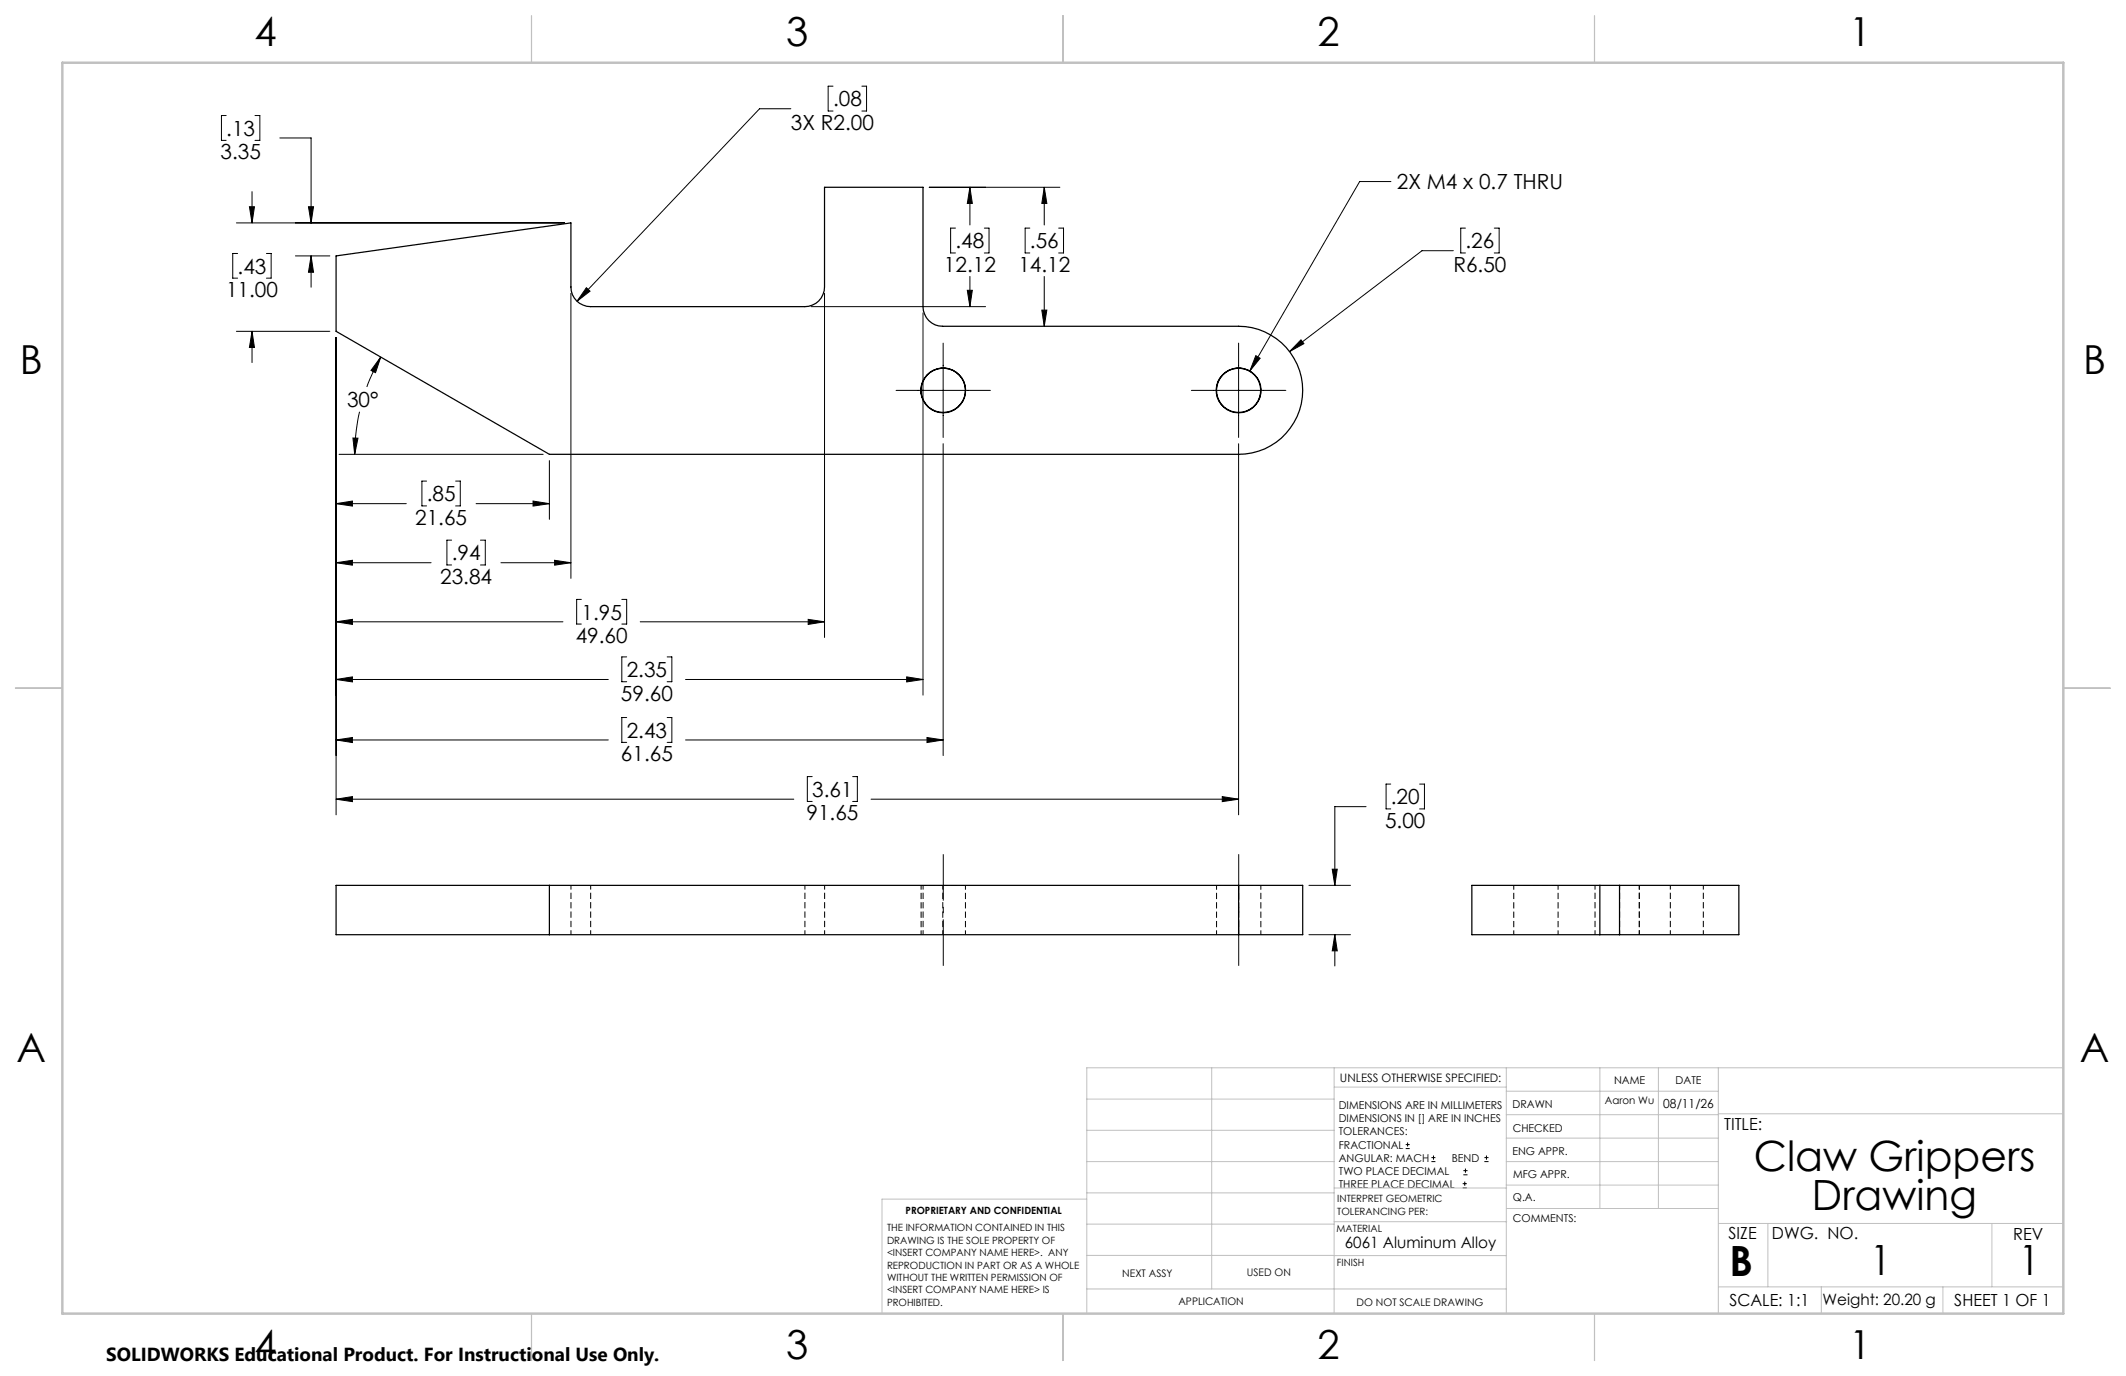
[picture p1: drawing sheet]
<svg xmlns="http://www.w3.org/2000/svg" width="432mm" height="279mm" viewBox="0 0 432 279" stroke-linecap="round" stroke-linejoin="round" font-family="sans-serif">
<g fill="none" stroke="#000" stroke-width=".2" stroke-dasharray="1.3 .6" stroke-dashoffset=".4" stroke-linecap="butt">
<path d="M116 179.8v10M163.5 179.8v10M187.1 179.8v10M187.5 179.8v10M247.1 179.8v10M251.6 179.8v10M307.5 179.8v10M324 179.8v10M329 179.8v10M333 179.8v10M339.3 179.8v10M120 189.8v-10"/>
<path d="M167.5 189.8v-10M191.5 189.8v-10M196.1 189.8v-10M256.1 189.8v-10M316.5 189.8v-10M333 189.8v-10M346 189.8v-10"/>
</g>
<path d="M187.1 179.8h4.5M191.6 179.8h4.5M247.1 179.8h4.5M251.6 179.8h4.5" fill="none" stroke="#000" stroke-width=".2" stroke-dasharray="1.3 .6" stroke-dashoffset=".3" stroke-linecap="butt"/>
<path d="M187 179.8h.1M247 179.8h.1M307.4 179.8h.1" fill="none" stroke="#000" stroke-width=".2" stroke-dasharray="1.3 .6" stroke-linecap="butt"/>
<g fill="none" stroke="#000" stroke-width=".25">
<path d="M68.3 52l47.7-6.7v13a4 4 0 0 0 3.9 4h43.6a4 4 0 0 0 4-4v-20.3h20v24.3a4 4 0 0 0 4 4h60.1a13 13 0 0 1 13 13 13 13 0 0 1-13 13h-140l-43.3-25zM111.6 179.8v10M251.6 179.8h13v10h-13M251.6 179.8h-183.3v10h183.3M251.6 179.8v10M324.9 179.8h-26v10h26M324.9 179.8h4M324.9 179.8v10M328.9 179.8h24.3v10h-24.3M328.9 179.8v10M324.9 189.8h4"/>
<circle cx="191.6" cy="79.3" r="4.5"/>
<circle cx="251.6" cy="79.3" r="4.5"/>
<circle cx="251.6" cy="79.3" r="4.6"/>
</g>
<path d="M307.5 179.8h9" fill="none" stroke="#000" stroke-width=".2" stroke-dasharray="1.3 .6" stroke-dashoffset="-.1" stroke-linecap="butt"/>
<g fill="none" stroke="#000" stroke-width=".2">
<path d="M169.2 17.5h-1v5h1M175 17.5h1v5h-1M45.9 23.5h-.9v5h.9M51.2 38.9v6.4M51.8 23.5h1v5h-1M56.8 28h6.4v17.3M160.6 22.1h-6.3l-37.1 39.1M188.7 38h26.6M197 38l.5 3.3h-1zM197 38v7.7M212.1 38l.5 3.3h-1zM212.1 38v7.7"/>
<path d="M282.5 36.9h-6.3l-22.3 38.4M48 45.3h66.7M48.3 51.5h-1v5h1M50.7 42h1l-.5 3.3zM54.1 51.5h1v5h-1M60 52h7M62.7 42h1l-.5 3.3zM63.2 52l.5 3.3h-1zM63.2 52v6.3M116 59.5v57.9M119.1 58.4l.7 .7-2.6 2.1zM167.5 59.5v69.9"/>
<path d="M194.1 46.3h-1v5.1h1M196.5 58.9h1l-.5 3.4zM197 56.1v6.2M199.9 46.3h1v5.1h-1M209.2 46.3h-1v5.1h1M212.1 56.1v10.2M215 46.3h1v5.1h-1M295.2 50.9h-6.4l-26.9 20.5M297.6 46.3h-.9v5.1h.9M303.5 46.3h1v5.1h-1M48 67.3h19M51.2 67.3l.5 3.3h-1z"/>
<path d="M51.2 67.3v6.3M68.3 68.5v97M77.3 72.5l-1 3.2-.9-.5zM77.3 72.5l-1.5 3-1.3 3.1M164.7 62.3h35.5M182 79.3h19.2M187.5 63.5v77.6M191.6 69.7v19.1M211.6 63h1l-.5 3.3zM242 79.3h19.2M251.6 69.7v19.1M255.1 72.2l.8 .5-2 2.6z"/>
<path d="M264.2 69l.6 .8-2.9 1.6zM68.9 92.3h41.4M71.7 88.9l1 .1-.7 3.3zM73 83.6a40.2 40.2 0 0 0-1 8.7M86.6 97.7h-.9v5h.9M92.5 97.7h1v5h-1M111.6 93.5v11.9M191.6 90.1v63.3M251.6 90.1v75.4M68.3 102.3l3.3-.6v1.1zM68.3 114.3l3.3-.5v1zM68.3 102.3h14.2"/>
<path d="M68.3 114.3h19.3M91.7 109.7h-.9v5h.9M96.7 102.3h14.9M97.6 109.7h1v5h-1M101.7 114.3h14.3M108.3 101.7l3.3 .6-3.3 .5zM112.6 113.8l3.4 .5-3.4 .5zM68.3 126.3l3.3-.5v1zM68.3 138l3.3-.6v1.1zM68.3 126.3h46M68.3 138h55.2M118.1 121.7h-1v5h1"/>
<path d="M126.3 121.7h1v5h-1M127.3 133.4h-1v5h1M130 126.3h37.5M135.5 133.4h1v5h-1M139.2 138h48.3M164.1 125.8l3.4 .5-3.4 .5zM184.1 137.4l3.4 .6-3.4 .5zM68.3 150.2l3.3-.4v1zM68.3 150.2h55.2M127.3 145.7h-1v5h1M135.5 145.7h1v5h-1M139.2 150.2h52.4"/>
<path d="M165 157.7h-1v5h1M173.2 157.7h.9v5h-.9M188.3 149.8l3.3 .4-3.3 .6zM282.5 159.2h-1v5.1h1M288.3 159.2h1v5.1h-1M68.3 162.3l3.3-.6v1.1zM68.3 162.3h92.9M176.9 162.3h74.7M248.2 161.7l3.4 .6-3.4 .5zM265.9 179.8h8.4M270.6 176.5h1l-.5 3.3zM277.5 163.8h-6.4v16"/>
<path d="M265.9 189.8h8.4M271.1 189.8l.5 3.3h-1zM271.1 189.8v6.3M285.5 233.2h.8M285.5 232.4h.8M285.9 232v.8M290.7 235.9h.8M290.7 235.1h.8M291.1 234.6v.9M297.2 238.5h.9M297.2 237.7h.9M297.5 239.9v.9"/>
<path d="M297.6 237.3v.8M301.5 235.9h.8M301.5 235.1h.8M301.9 234.6v.9M297.1 241.2h.8M297.1 240.3h.8"/>
</g>
<path d="M191.6 196.1v-22.6M251.6 196.1v-22.6" fill="none" stroke="#000" stroke-width=".2" stroke-dasharray="15.2 1.3 1.3 1.3" stroke-dashoffset="5.8" stroke-linecap="butt"/>
<g fill="none" stroke="#c0c0c0" stroke-width=".2">
<path d="M246.1 216.8v44.9M271 216.8v49.9M305.9 216.8v49.9M324.9 216.8v28.6M336.8 216.8v28.6M349 216.8v49.9M419.1 216.8h-198.4v49.9M220.7 235.9h50.3M220.7 229.5h50.3M220.7 223.2h50.3M271 220.7h34.9M305.9 231.1h43.1"/>
<path d="M305.9 226.3h43.1M305.9 221.6h43.1M305.9 235.9h43.1M349 226.2h70.1M220.7 248.6h50.3M220.7 242.2h50.3M220.7 254.9h50.3M220.7 243.5h-41.6v23.2M271 255h34.9M271 248.1h35M271 241.2h35M305.9 240.6h43.1"/>
<path d="M306 245.4h43M349 248.4h70.1M359.1 248.4v12.9M404.6 248.4v12.9M220.7 261.7h85.2M349 261.3h70.1M369.9 261.3v5.4M394.6 261.3v5.4"/>
</g>
<path d="M107.9 3.2v9.5M215.9 3.2v9.5M323.8 3.2v9.5M3.1 139.7h9.6M419.1 139.7h9.5M107.9 266.7v9.6M215.9 266.7v9.6M323.8 266.7v9.6" fill="none" stroke="#c0c0c0" stroke-width=".25"/>
<path d="M12.7 12.7h406.4v254h-406.4z" fill="none" stroke="#c0c0c0" stroke-width=".5"/>
<path d="M271.1 189.8l.5 3.3h-1zM270.6 176.5h1l-.5 3.3zM77.3 72.5l-1 3.2-.9-.5zM71.7 88.9l1 .1-.7 3.3zM264.2 69l-2.3 2.4 2.9-1.6zM255.1 72.2l-1.2 3.1 2-2.6zM68.3 102.3l3.3-.6v1.1zM108.3 101.7l3.3 .6-3.3 .5zM68.3 114.3l3.3-.5v1zM112.6 113.8l3.4 .5-3.4 .5zM68.3 126.3l3.3-.5v1zM164.1 125.8l3.4 .5-3.4 .5zM68.3 138l3.3-.6v1.1zM184.1 137.4l3.4 .6-3.4 .5zM68.3 162.3l3.3-.6v1.1zM248.2 161.7l3.4 .6-3.4 .5zM68.3 150.2l3.3-.4v1zM188.3 149.8l3.3 .4-3.3 .6zM212.1 38l.5 3.3h-1zM211.6 63h1l-.5 3.3zM197 38l.5 3.3h-1zM196.5 58.9h1l-.5 3.4zM63.2 52l.5 3.3h-1zM62.7 42h1l-.5 3.3zM51.2 67.3l.5 3.3h-1zM50.7 42h1l-.5 3.3zM119.1 58.4l.7 .7-2.6 2.1z" fill="#000"/>
<g font-size="8.5">
<text x="356.2" y="237.7">Claw Grippers</text>
<text x="368" y="245.8">Drawing</text>
<text x="351.3" y="259">B</text>
<text x="379.9" y="258.9">1</text>
<text x="410" y="258.9">1</text>
</g>
<g font-size="8.1">
<text x="51.7" y="9.3">4</text>
<text x="159.7" y="9.3">3</text>
<text x="267.6" y="9.3">2</text>
<text x="375.6" y="9.3">1</text>
<text x="4" y="76">B</text>
<text x="423.1" y="76">B</text>
<text x="3.3" y="215.7">A</text>
<text x="422.4" y="215.7">A</text>
<text x="51.7" y="276">4</text>
<text x="159.7" y="276">3</text>
<text x="267.6" y="276">2</text>
<text x="375.6" y="276">1</text>
</g>
<g font-size="4.2">
<text x="169.2" y="21.6">.08</text>
<text x="46" y="27.6">.13</text>
<text x="160.6" y="26.3">3X R2.00</text>
<text x="44.8" y="32.3">3.35</text>
<text x="283.7" y="38.5">2X M4 x 0.7 THRU</text>
<text x="194.1" y="50.4">.48</text>
<text x="209.2" y="50.4">.56</text>
<text x="297.7" y="50.4">.26</text>
<text x="48.3" y="55.6">.43</text>
<text x="191.7" y="55.2">12.12</text>
<text x="206.8" y="55.2">14.12</text>
<text x="295.2" y="55.2">R6.50</text>
<text x="45.9" y="60.3">11.00</text>
<text x="70.5" y="82.7">30°</text>
<text x="86.7" y="101.8">.85</text>
<text x="84.3" y="106.5">21.65</text>
<text x="91.7" y="113.8">.94</text>
<text x="89.4" y="118.5">23.84</text>
<text x="118.1" y="125.8">1.95</text>
<text x="116.9" y="130.5">49.60</text>
<text x="127.3" y="137.5">2.35</text>
<text x="126.1" y="142.2">59.60</text>
<text x="127.3" y="149.8">2.43</text>
<text x="126.1" y="154.5">61.65</text>
<text x="165" y="161.8">3.61</text>
<text x="163.8" y="166.5">91.65</text>
<text x="282.5" y="163.3">.20</text>
<text x="281.3" y="168.1">5.00</text>
</g>
<text font-size="3.8" x="21.6" y="276.3">SOLIDWORKS Educational Product. For Instructional Use Only.</text>
<g font-size="3.4">
<text x="350.2" y="229.5">TITLE:</text>
<text x="351.1" y="251.6">SIZE</text>
<text x="359.9" y="251.6">DWG. NO.</text>
<text x="408.9" y="251.7">REV</text>
<text x="351.2" y="265.2">SCALE: 1:1</text>
<text x="396.9" y="265.2">SHEET 1 OF 1</text>
</g>
<g font-size="3.2">
<text x="273.1" y="253.3">6061 Aluminum Alloy</text>
<text x="370.1" y="264.9">Weight: 20.20 g</text>
</g>
<text font-size="2.5" x="337.8" y="224.9">08/11/26</text>
<text font-size="2.4" x="272.2" y="219.7">UNLESS OTHERWISE SPECIFIED:</text>
<g font-size="2.2">
<text x="327.8" y="220.1">NAME</text>
<text x="340.3" y="220.2">DATE</text>
<text x="271.9" y="225.3">DIMENSIONS ARE IN MILLIMETERS</text>
<text x="271.9" y="227.9">DIMENSIONS IN [] ARE IN INCHES</text>
<text x="307.2" y="224.9">DRAWN</text>
<text x="271.9" y="230.6">TOLERANCES:</text>
<text x="271.9" y="233.2">FRACTIONAL</text>
<text x="307.3" y="229.8">CHECKED</text>
<text x="271.9" y="235.9">ANGULAR: MACH</text>
<text x="271.9" y="238.5">TWO PLACE DECIMAL</text>
<text x="294.9" y="235.9">BEND</text>
<text x="307.2" y="234.4">ENG APPR.</text>
<text x="307.3" y="239.2">MFG APPR.</text>
<text x="271.9" y="241.2">THREE PLACE DECIMAL</text>
<text x="307.3" y="243.9">Q.A.</text>
<text x="307.3" y="248.1">COMMENTS:</text>
</g>
<g font-size="2.1">
<text x="326" y="224.1">Aaron Wu</text>
<text x="227.9" y="259.2">NEXT ASSY</text>
<text x="253.3" y="259.2">USED ON</text>
<text x="239.3" y="265">APPLICATION</text>
<text x="275.5" y="265.1">DO NOT SCALE DRAWING</text>
</g>
<g font-size="2">
<text x="271.6" y="244.1">INTERPRET GEOMETRIC</text>
<text x="180.2" y="250">THE INFORMATION CONTAINED IN THIS</text>
<text x="183.9" y="246.4">PROPRIETARY AND CONFIDENTIAL</text>
<text x="271.5" y="250.2">MATERIAL</text>
<text x="271.6" y="246.6">TOLERANCING PER:</text>
<text x="180.2" y="252.5">DRAWING IS THE SOLE PROPERTY OF</text>
<text x="180.2" y="255.1">&lt;INSERT COMPANY NAME HERE&gt;. ANY</text>
<text x="180.2" y="257.6">REPRODUCTION IN PART OR AS A WHOLE</text>
<text x="271.5" y="257">FINISH</text>
<text x="180.2" y="260.1">WITHOUT THE WRITTEN PERMISSION OF</text>
<text x="180.2" y="262.6">&lt;INSERT COMPANY NAME HERE&gt; IS</text>
<text x="180.2" y="265.2">PROHIBITED.</text>
</g>
</svg>
